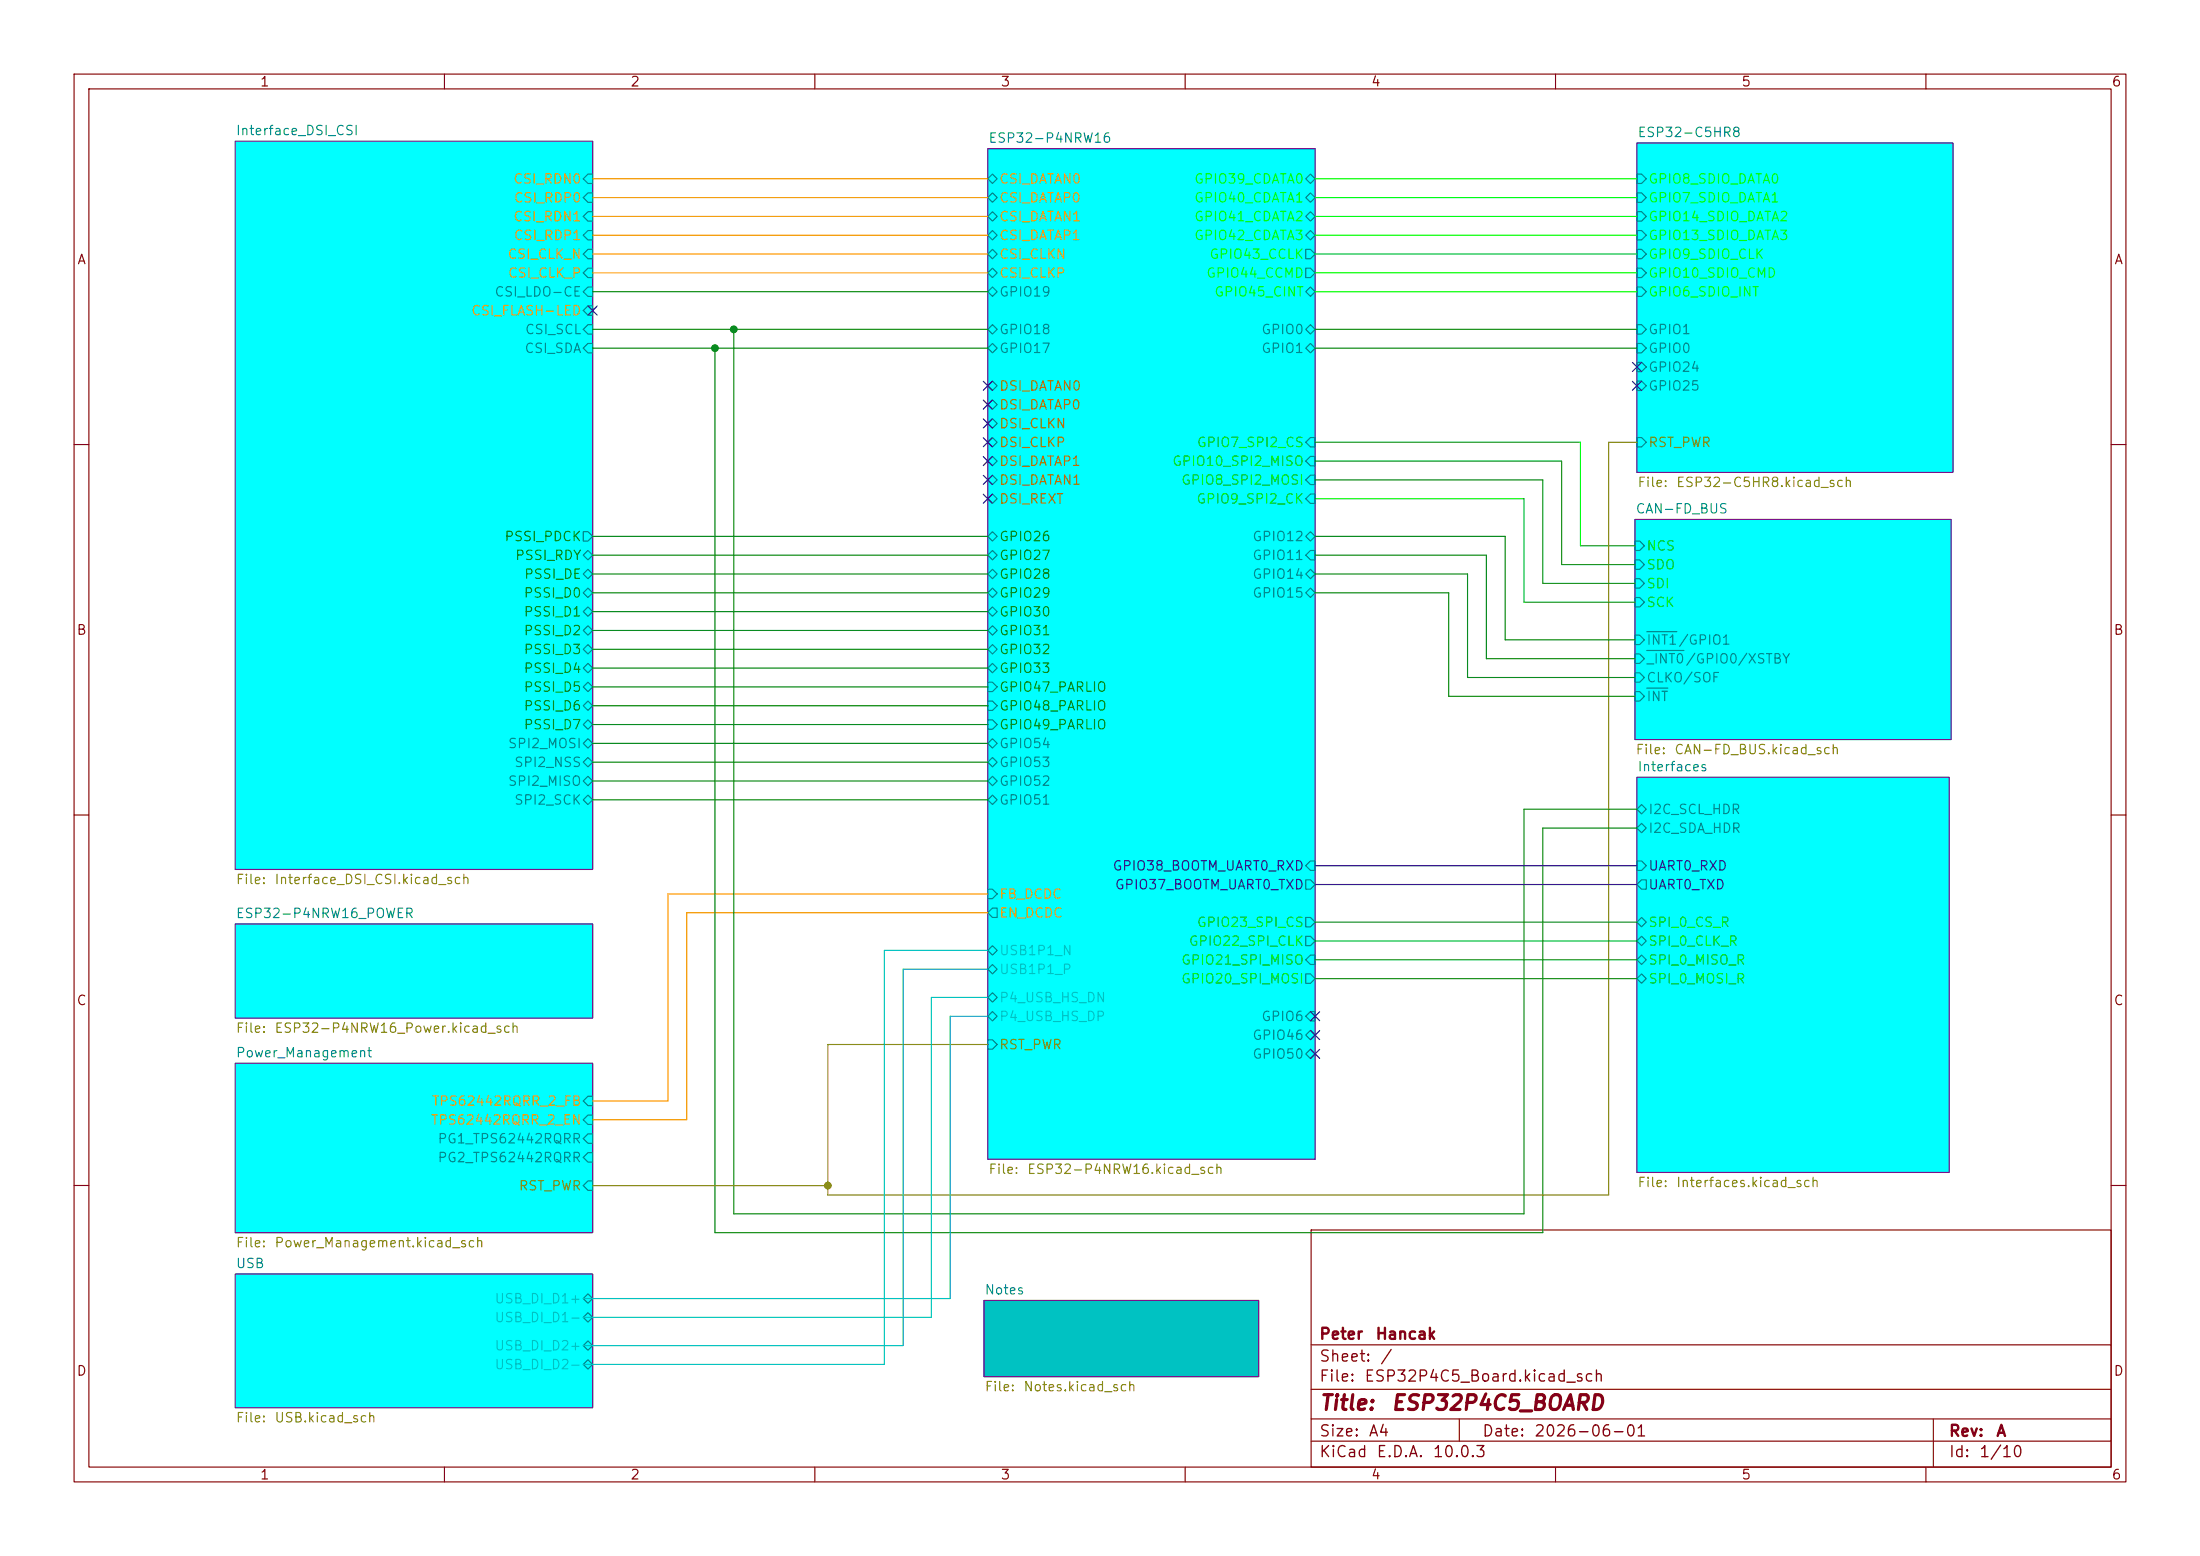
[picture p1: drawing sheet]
(kicad_sch
 (version 20260306)
 (generator "eeschema")
 (generator_version "10.0")
 (paper "A4")
 (title_block
  (title "ESP32P4C5_BOARD")
  (date "2026-06-01")
  (rev "A")
  (company "Peter Hancak"))
 (lib_symbols)
 (junction
  (at 111.76 160.02)
  (diameter 0)
  (color 0 0 0 0))
 (junction
  (at 99.06 44.45)
  (diameter 0)
  (color 0 0 0 0))
 (junction
  (at 96.52 46.99)
  (diameter 0)
  (color 0 0 0 0))
 (no_connect
  (at 80.01 41.91))
 (no_connect
  (at 177.546 139.7))
 (no_connect
  (at 133.35 62.23))
 (no_connect
  (at 177.546 142.24))
 (no_connect
  (at 133.35 54.61))
 (no_connect
  (at 220.98 52.07))
 (no_connect
  (at 220.98 49.53))
 (no_connect
  (at 133.35 59.69))
 (no_connect
  (at 133.35 57.15))
 (no_connect
  (at 133.35 67.31))
 (no_connect
  (at 133.35 52.07))
 (no_connect
  (at 133.35 64.77))
 (no_connect
  (at 177.546 137.16))
 (wire
  (pts (xy 133.35 120.65) (xy 90.17 120.65))
  (stroke (width 0) (type default)))
 (wire
  (pts (xy 205.74 81.28) (xy 220.726 81.28))
  (stroke (width 0) (type default)))
 (wire
  (pts (xy 121.92 130.81) (xy 121.92 181.61))
  (stroke (width 0) (type default)))
 (wire
  (pts (xy 177.546 34.29) (xy 220.98 34.29))
  (stroke (width 0) (type default)))
 (wire
  (pts (xy 177.546 119.38) (xy 220.98 119.38))
  (stroke (width 0) (type default)))
 (wire
  (pts (xy 208.28 64.77) (xy 177.546 64.77))
  (stroke (width 0) (type default)))
 (wire
  (pts (xy 125.73 134.62) (xy 125.73 177.8))
  (stroke (width 0) (type default)))
 (wire
  (pts (xy 177.546 26.67) (xy 220.98 26.67))
  (stroke (width 0) (type default)))
 (wire
  (pts (xy 96.52 166.37) (xy 208.28 166.37))
  (stroke (width 0) (type default)))
 (wire
  (pts (xy 78.74 175.26) (xy 128.27 175.26))
  (stroke (width 0) (type default)))
 (wire
  (pts (xy 133.35 95.25) (xy 80.01 95.25))
  (stroke (width 0) (type default)))
 (wire
  (pts (xy 198.12 91.44) (xy 220.726 91.44))
  (stroke (width 0) (type default)))
 (wire
  (pts (xy 210.82 62.23) (xy 177.546 62.23))
  (stroke (width 0) (type default)))
 (wire
  (pts (xy 133.35 44.45) (xy 99.06 44.45))
  (stroke (width 0) (type default)))
 (wire
  (pts (xy 177.546 124.46) (xy 220.98 124.46))
  (stroke (width 0) (type default)))
 (wire
  (pts (xy 195.58 93.98) (xy 220.726 93.98))
  (stroke (width 0) (type default)))
 (wire
  (pts (xy 80.01 107.95) (xy 133.35 107.95))
  (stroke (width 0) (type default)))
 (wire
  (pts (xy 177.546 39.37) (xy 220.98 39.37))
  (stroke (width 0) (type default)))
 (wire
  (pts (xy 203.2 86.36) (xy 203.2 72.39))
  (stroke (width 0) (type default)))
 (wire
  (pts (xy 205.74 109.22) (xy 220.98 109.22))
  (stroke (width 0) (type default)))
 (wire
  (pts (xy 133.35 92.71) (xy 80.01 92.71))
  (stroke (width 0) (type default)))
 (wire
  (pts (xy 195.58 93.98) (xy 195.58 80.01))
  (stroke (width 0) (type default)))
 (wire
  (pts (xy 133.35 34.29) (xy 80.01 34.29))
  (stroke (width 0) (type default)))
 (wire
  (pts (xy 133.35 137.16) (xy 128.27 137.16))
  (stroke (width 0) (type default)))
 (wire
  (pts (xy 177.546 29.21) (xy 220.98 29.21))
  (stroke (width 0) (type default)))
 (wire
  (pts (xy 177.546 127) (xy 220.98 127))
  (stroke (width 0) (type default)))
 (wire
  (pts (xy 119.38 184.15) (xy 78.74 184.15))
  (stroke (width 0) (type default)))
 (wire
  (pts (xy 177.546 129.54) (xy 220.98 129.54))
  (stroke (width 0) (type default)))
 (wire
  (pts (xy 111.76 140.97) (xy 133.35 140.97))
  (stroke (width 0) (type default)))
 (wire
  (pts (xy 96.52 46.99) (xy 80.01 46.99))
  (stroke (width 0) (type default)))
 (wire
  (pts (xy 217.17 161.29) (xy 217.17 59.69))
  (stroke (width 0) (type default)))
 (wire
  (pts (xy 80.01 100.33) (xy 133.35 100.33))
  (stroke (width 0) (type default)))
 (wire
  (pts (xy 133.35 90.17) (xy 80.01 90.17))
  (stroke (width 0) (type default)))
 (wire
  (pts (xy 200.66 88.9) (xy 200.66 74.93))
  (stroke (width 0) (type default)))
 (wire
  (pts (xy 208.28 111.76) (xy 220.98 111.76))
  (stroke (width 0) (type default)))
 (wire
  (pts (xy 80.01 105.41) (xy 133.35 105.41))
  (stroke (width 0) (type default)))
 (wire
  (pts (xy 96.52 46.99) (xy 96.52 166.37))
  (stroke (width 0) (type default)))
 (wire
  (pts (xy 177.546 80.01) (xy 195.58 80.01))
  (stroke (width 0) (type default)))
 (wire
  (pts (xy 133.35 26.67) (xy 80.01 26.67))
  (stroke (width 0) (type default)))
 (wire
  (pts (xy 213.36 73.66) (xy 213.36 59.69))
  (stroke (width 0) (type default)))
 (wire
  (pts (xy 177.546 46.99) (xy 220.98 46.99))
  (stroke (width 0) (type default)))
 (wire
  (pts (xy 119.38 128.27) (xy 119.38 184.15))
  (stroke (width 0) (type default)))
 (wire
  (pts (xy 210.82 76.2) (xy 210.82 62.23))
  (stroke (width 0) (type default)))
 (wire
  (pts (xy 177.546 36.83) (xy 220.98 36.83))
  (stroke (width 0) (type default)))
 (wire
  (pts (xy 208.28 166.37) (xy 208.28 111.76))
  (stroke (width 0) (type default)))
 (wire
  (pts (xy 200.66 74.93) (xy 177.546 74.93))
  (stroke (width 0) (type default)))
 (wire
  (pts (xy 133.35 123.19) (xy 92.71 123.19))
  (stroke (width 0) (type default)))
 (wire
  (pts (xy 133.35 134.62) (xy 125.73 134.62))
  (stroke (width 0) (type default)))
 (wire
  (pts (xy 128.27 137.16) (xy 128.27 175.26))
  (stroke (width 0) (type default)))
 (wire
  (pts (xy 133.35 80.01) (xy 80.01 80.01))
  (stroke (width 0) (type default)))
 (wire
  (pts (xy 133.35 24.13) (xy 80.01 24.13))
  (stroke (width 0) (type default)))
 (wire
  (pts (xy 133.35 31.75) (xy 80.01 31.75))
  (stroke (width 0) (type default)))
 (wire
  (pts (xy 111.76 160.02) (xy 111.76 161.29))
  (stroke (width 0) (type default)))
 (wire
  (pts (xy 133.35 77.47) (xy 80.01 77.47))
  (stroke (width 0) (type default)))
 (wire
  (pts (xy 177.546 116.84) (xy 220.98 116.84))
  (stroke (width 0) (type default)))
 (wire
  (pts (xy 133.35 39.37) (xy 80.01 39.37))
  (stroke (width 0) (type default)))
 (wire
  (pts (xy 80.01 102.87) (xy 133.35 102.87))
  (stroke (width 0) (type default)))
 (wire
  (pts (xy 111.76 140.97) (xy 111.76 160.02))
  (stroke (width 0) (type default)))
 (wire
  (pts (xy 133.35 130.81) (xy 121.92 130.81))
  (stroke (width 0) (type default)))
 (wire
  (pts (xy 133.35 97.79) (xy 80.01 97.79))
  (stroke (width 0) (type default)))
 (wire
  (pts (xy 92.71 123.19) (xy 92.71 151.13))
  (stroke (width 0) (type default)))
 (wire
  (pts (xy 99.06 163.83) (xy 205.74 163.83))
  (stroke (width 0) (type default)))
 (wire
  (pts (xy 99.06 44.45) (xy 99.06 163.83))
  (stroke (width 0) (type default)))
 (wire
  (pts (xy 177.546 31.75) (xy 220.98 31.75))
  (stroke (width 0) (type default)))
 (wire
  (pts (xy 111.76 161.29) (xy 217.17 161.29))
  (stroke (width 0) (type default)))
 (wire
  (pts (xy 78.74 181.61) (xy 121.92 181.61))
  (stroke (width 0) (type default)))
 (wire
  (pts (xy 220.726 88.9) (xy 200.66 88.9))
  (stroke (width 0) (type default)))
 (wire
  (pts (xy 205.74 163.83) (xy 205.74 109.22))
  (stroke (width 0) (type default)))
 (wire
  (pts (xy 133.35 128.27) (xy 119.38 128.27))
  (stroke (width 0) (type default)))
 (wire
  (pts (xy 133.35 29.21) (xy 80.01 29.21))
  (stroke (width 0) (type default)))
 (wire
  (pts (xy 133.35 46.99) (xy 96.52 46.99))
  (stroke (width 0) (type default)))
 (wire
  (pts (xy 133.35 82.55) (xy 80.01 82.55))
  (stroke (width 0) (type default)))
 (wire
  (pts (xy 177.546 132.08) (xy 220.98 132.08))
  (stroke (width 0) (type default)))
 (wire
  (pts (xy 210.82 76.2) (xy 220.726 76.2))
  (stroke (width 0) (type default)))
 (wire
  (pts (xy 99.06 44.45) (xy 80.01 44.45))
  (stroke (width 0) (type default)))
 (wire
  (pts (xy 205.74 81.28) (xy 205.74 67.31))
  (stroke (width 0) (type default)))
 (wire
  (pts (xy 177.546 44.45) (xy 220.98 44.45))
  (stroke (width 0) (type default)))
 (wire
  (pts (xy 92.71 151.13) (xy 80.01 151.13))
  (stroke (width 0) (type default)))
 (wire
  (pts (xy 125.73 177.8) (xy 78.74 177.8))
  (stroke (width 0) (type default)))
 (wire
  (pts (xy 133.35 36.83) (xy 80.01 36.83))
  (stroke (width 0) (type default)))
 (wire
  (pts (xy 198.12 91.44) (xy 198.12 77.47))
  (stroke (width 0) (type default)))
 (wire
  (pts (xy 133.35 85.09) (xy 80.01 85.09))
  (stroke (width 0) (type default)))
 (wire
  (pts (xy 213.36 59.69) (xy 177.546 59.69))
  (stroke (width 0) (type default)))
 (wire
  (pts (xy 90.17 148.59) (xy 80.01 148.59))
  (stroke (width 0) (type default)))
 (wire
  (pts (xy 90.17 120.65) (xy 90.17 148.59))
  (stroke (width 0) (type default)))
 (wire
  (pts (xy 205.74 67.31) (xy 177.546 67.31))
  (stroke (width 0) (type default)))
 (wire
  (pts (xy 208.28 78.74) (xy 220.726 78.74))
  (stroke (width 0) (type default)))
 (wire
  (pts (xy 220.726 86.36) (xy 203.2 86.36))
  (stroke (width 0) (type default)))
 (wire
  (pts (xy 133.35 87.63) (xy 80.01 87.63))
  (stroke (width 0) (type default)))
 (wire
  (pts (xy 203.2 72.39) (xy 177.546 72.39))
  (stroke (width 0) (type default)))
 (wire
  (pts (xy 133.35 72.39) (xy 80.01 72.39))
  (stroke (width 0) (type default)))
 (wire
  (pts (xy 80.01 160.02) (xy 111.76 160.02))
  (stroke (width 0) (type default)))
 (wire
  (pts (xy 208.28 78.74) (xy 208.28 64.77))
  (stroke (width 0) (type default)))
 (wire
  (pts (xy 133.35 74.93) (xy 80.01 74.93))
  (stroke (width 0) (type default)))
 (wire
  (pts (xy 217.17 59.69) (xy 220.98 59.69))
  (stroke (width 0) (type default)))
 (wire
  (pts (xy 177.546 24.13) (xy 220.98 24.13))
  (stroke (width 0) (type default)))
 (wire
  (pts (xy 213.36 73.66) (xy 220.726 73.66))
  (stroke (width 0) (type default)))
 (wire
  (pts (xy 177.546 77.47) (xy 198.12 77.47))
  (stroke (width 0) (type default)))
 (sheet
  (at 133.35 20.066)
  (size 44.196 136.398)
  (exclude_from_sim no)
  (in_bom yes)
  (on_board yes)
  (dnp no)
  (fields_autoplaced yes)
  (stroke (width 0.1524) (type solid))
  (fill (color 0 255 255 1))
  (property "Sheetname" "ESP32-P4NRW16" (at 133.35 19.3544 0) (show_name no) (do_not_autoplace no) (effects (font (size 1.27 1.27)) (justify left bottom)))
  (property "Sheetfile" "ESP32-P4NRW16.kicad_sch" (at 133.35 157.0486 0) (show_name no) (do_not_autoplace no) (effects (font (size 1.27 1.27)) (justify left top)))
  (pin "DSI_DATAN0" bidirectional (at 133.35 52.07 180) (effects (font (size 1.27 1.27)) (justify left)))
  (pin "GPIO32" bidirectional (at 133.35 87.63 180) (effects (font (size 1.27 1.27)) (justify left)))
  (pin "GPIO31" bidirectional (at 133.35 85.09 180) (effects (font (size 1.27 1.27)) (justify left)))
  (pin "GPIO33" bidirectional (at 133.35 90.17 180) (effects (font (size 1.27 1.27)) (justify left)))
  (pin "DSI_DATAP0" bidirectional (at 133.35 54.61 180) (effects (font (size 1.27 1.27)) (justify left)))
  (pin "DSI_DATAP1" bidirectional (at 133.35 62.23 180) (effects (font (size 1.27 1.27)) (justify left)))
  (pin "DSI_DATAN1" bidirectional (at 133.35 64.77 180) (effects (font (size 1.27 1.27)) (justify left)))
  (pin "EN_DCDC" output (at 133.35 123.19 180) (effects (font (size 1.27 1.27)) (justify left)))
  (pin "FB_DCDC" input (at 133.35 120.65 180) (effects (font (size 1.27 1.27)) (justify left)))
  (pin "DSI_CLKN" bidirectional (at 133.35 57.15 180) (effects (font (size 1.27 1.27)) (justify left)))
  (pin "GPIO29" bidirectional (at 133.35 80.01 180) (effects (font (size 1.27 1.27)) (justify left)))
  (pin "GPIO28" bidirectional (at 133.35 77.47 180) (effects (font (size 1.27 1.27)) (justify left)))
  (pin "DSI_CLKP" bidirectional (at 133.35 59.69 180) (effects (font (size 1.27 1.27)) (justify left)))
  (pin "GPIO30" bidirectional (at 133.35 82.55 180) (effects (font (size 1.27 1.27)) (justify left)))
  (pin "GPIO46" bidirectional (at 177.546 139.7 0) (effects (font (size 1.27 1.27)) (justify right)))
  (pin "GPIO50" bidirectional (at 177.546 142.24 0) (effects (font (size 1.27 1.27)) (justify right)))
  (pin "GPIO52" bidirectional (at 133.35 105.41 180) (effects (font (size 1.27 1.27)) (justify left)))
  (pin "GPIO51" bidirectional (at 133.35 107.95 180) (effects (font (size 1.27 1.27)) (justify left)))
  (pin "GPIO54" bidirectional (at 133.35 100.33 180) (effects (font (size 1.27 1.27)) (justify left)))
  (pin "GPIO53" bidirectional (at 133.35 102.87 180) (effects (font (size 1.27 1.27)) (justify left)))
  (pin "GPIO1" bidirectional (at 177.546 46.99 0) (effects (font (size 1.27 1.27)) (justify right)))
  (pin "GPIO0" bidirectional (at 177.546 44.45 0) (effects (font (size 1.27 1.27)) (justify right)))
  (pin "CSI_CLKN" bidirectional (at 133.35 34.29 180) (effects (font (size 1.27 1.27)) (justify left)))
  (pin "CSI_CLKP" bidirectional (at 133.35 36.83 180) (effects (font (size 1.27 1.27)) (justify left)))
  (pin "CSI_DATAP1" bidirectional (at 133.35 31.75 180) (effects (font (size 1.27 1.27)) (justify left)))
  (pin "CSI_DATAN1" bidirectional (at 133.35 29.21 180) (effects (font (size 1.27 1.27)) (justify left)))
  (pin "GPIO15" bidirectional (at 177.546 80.01 0) (effects (font (size 1.27 1.27)) (justify right)))
  (pin "GPIO12" bidirectional (at 177.546 72.39 0) (effects (font (size 1.27 1.27)) (justify right)))
  (pin "CSI_DATAP0" bidirectional (at 133.35 26.67 180) (effects (font (size 1.27 1.27)) (justify left)))
  (pin "CSI_DATAN0" bidirectional (at 133.35 24.13 180) (effects (font (size 1.27 1.27)) (justify left)))
  (pin "RST_PWR" input (at 133.35 140.97 180) (effects (font (size 1.27 1.27)) (justify left)))
  (pin "GPIO17" bidirectional (at 133.35 46.99 180) (effects (font (size 1.27 1.27)) (justify left)))
  (pin "GPIO19" bidirectional (at 133.35 39.37 180) (effects (font (size 1.27 1.27)) (justify left)))
  (pin "GPIO18" bidirectional (at 133.35 44.45 180) (effects (font (size 1.27 1.27)) (justify left)))
  (pin "GPIO45_CINT" bidirectional (at 177.546 39.37 0) (effects (font (size 1.27 1.27)) (justify right)))
  (pin "GPIO40_CDATA1" bidirectional (at 177.546 26.67 0) (effects (font (size 1.27 1.27)) (justify right)))
  (pin "GPIO41_CDATA2" bidirectional (at 177.546 29.21 0) (effects (font (size 1.27 1.27)) (justify right)))
  (pin "GPIO39_CDATA0" bidirectional (at 177.546 24.13 0) (effects (font (size 1.27 1.27)) (justify right)))
  (pin "GPIO42_CDATA3" bidirectional (at 177.546 31.75 0) (effects (font (size 1.27 1.27)) (justify right)))
  (pin "GPIO7_SPI2_CS" input (at 177.546 59.69 0) (effects (font (size 1.27 1.27)) (justify right)))
  (pin "GPIO8_SPI2_MOSI" input (at 177.546 64.77 0) (effects (font (size 1.27 1.27)) (justify right)))
  (pin "GPIO10_SPI2_MISO" input (at 177.546 62.23 0) (effects (font (size 1.27 1.27)) (justify right)))
  (pin "GPIO9_SPI2_CK" input (at 177.546 67.31 0) (effects (font (size 1.27 1.27)) (justify right)))
  (pin "GPIO43_CCLK" output (at 177.546 34.29 0) (effects (font (size 1.27 1.27)) (justify right)))
  (pin "GPIO44_CCMD" output (at 177.546 36.83 0) (effects (font (size 1.27 1.27)) (justify right)))
  (pin "GPIO11" input (at 177.546 74.93 0) (effects (font (size 1.27 1.27)) (justify right)))
  (pin "GPIO6" input (at 177.546 137.16 0) (effects (font (size 1.27 1.27)) (justify right)))
  (pin "P4_USB_HS_DP" bidirectional (at 133.35 137.16 180) (effects (font (size 1.27 1.27)) (justify left)))
  (pin "GPIO27" bidirectional (at 133.35 74.93 180) (effects (font (size 1.27 1.27)) (justify left)))
  (pin "GPIO26" bidirectional (at 133.35 72.39 180) (effects (font (size 1.27 1.27)) (justify left)))
  (pin "GPIO47_PARLIO" input (at 133.35 92.71 180) (effects (font (size 1.27 1.27)) (justify left)))
  (pin "GPIO49_PARLIO" input (at 133.35 97.79 180) (effects (font (size 1.27 1.27)) (justify left)))
  (pin "GPIO48_PARLIO" input (at 133.35 95.25 180) (effects (font (size 1.27 1.27)) (justify left)))
  (pin "USB1P1_N" bidirectional (at 133.35 128.27 180) (effects (font (size 1.27 1.27)) (justify left)))
  (pin "USB1P1_P" bidirectional (at 133.35 130.81 180) (effects (font (size 1.27 1.27)) (justify left)))
  (pin "P4_USB_HS_DN" bidirectional (at 133.35 134.62 180) (effects (font (size 1.27 1.27)) (justify left)))
  (pin "GPIO14" bidirectional (at 177.546 77.47 0) (effects (font (size 1.27 1.27)) (justify right)))
  (pin "GPIO38_BOOTM_UART0_RXD" input (at 177.546 116.84 0) (effects (font (size 1.27 1.27)) (justify right)))
  (pin "GPIO37_BOOTM_UART0_TXD" output (at 177.546 119.38 0) (effects (font (size 1.27 1.27)) (justify right)))
  (pin "GPIO22_SPI_CLK" output (at 177.546 127 0) (effects (font (size 1.27 1.27)) (justify right)))
  (pin "GPIO20_SPI_MOSI" output (at 177.546 132.08 0) (effects (font (size 1.27 1.27)) (justify right)))
  (pin "GPIO21_SPI_MISO" input (at 177.546 129.54 0) (effects (font (size 1.27 1.27)) (justify right)))
  (pin "GPIO23_SPI_CS" output (at 177.546 124.46 0) (effects (font (size 1.27 1.27)) (justify right)))
  (pin "DSI_REXT" bidirectional (at 133.35 67.31 180) (effects (font (size 1.27 1.27)) (justify left))))
 (sheet
  (at 31.75 124.714)
  (size 48.26 12.7)
  (exclude_from_sim no)
  (in_bom yes)
  (on_board yes)
  (dnp no)
  (fields_autoplaced yes)
  (stroke (width 0.1524) (type solid))
  (fill (color 0 255 255 1))
  (property "Sheetname" "ESP32-P4NRW16_POWER" (at 31.75 124.0024 0) (show_name no) (do_not_autoplace no) (effects (font (size 1.27 1.27)) (justify left bottom)))
  (property "Sheetfile" "ESP32-P4NRW16_Power.kicad_sch" (at 31.75 137.9986 0) (show_name no) (do_not_autoplace no) (effects (font (size 1.27 1.27)) (justify left top))))
 (sheet
  (at 31.75 171.958)
  (size 48.26 18.034)
  (exclude_from_sim no)
  (in_bom yes)
  (on_board yes)
  (dnp no)
  (fields_autoplaced yes)
  (stroke (width 0.1524) (type solid))
  (fill (color 0 255 255 1))
  (property "Sheetname" "USB" (at 31.75 171.2464 0) (show_name no) (do_not_autoplace no) (effects (font (size 1.27 1.27)) (justify left bottom)))
  (property "Sheetfile" "USB.kicad_sch" (at 31.75 190.5766 0) (show_name no) (do_not_autoplace no) (effects (font (size 1.27 1.27)) (justify left top)))
  (pin "USB_DI_D1+" bidirectional (at 80.01 175.26 0) (effects (font (size 1.27 1.27)) (justify right)))
  (pin "USB_DI_D1-" bidirectional (at 80.01 177.8 0) (effects (font (size 1.27 1.27)) (justify right)))
  (pin "USB_DI_D2+" bidirectional (at 80.01 181.61 0) (effects (font (size 1.27 1.27)) (justify right)))
  (pin "USB_DI_D2-" bidirectional (at 80.01 184.15 0) (effects (font (size 1.27 1.27)) (justify right))))
 (sheet
  (at 31.75 19.05)
  (size 48.26 98.298)
  (exclude_from_sim no)
  (in_bom yes)
  (on_board yes)
  (dnp no)
  (fields_autoplaced yes)
  (stroke (width 0.1524) (type solid))
  (fill (color 0 255 255 1))
  (property "Sheetname" "Interface_DSI_CSI" (at 31.75 18.3384 0) (show_name no) (do_not_autoplace no) (effects (font (size 1.27 1.27)) (justify left bottom)))
  (property "Sheetfile" "Interface_DSI_CSI.kicad_sch" (at 31.75 117.9326 0) (show_name no) (do_not_autoplace no) (effects (font (size 1.27 1.27)) (justify left top)))
  (pin "CSI_RDN0" input (at 80.01 24.13 0) (effects (font (size 1.27 1.27)) (justify right)))
  (pin "CSI_RDP1" input (at 80.01 31.75 0) (effects (font (size 1.27 1.27)) (justify right)))
  (pin "CSI_CLK_P" input (at 80.01 36.83 0) (effects (font (size 1.27 1.27)) (justify right)))
  (pin "CSI_RDP0" input (at 80.01 26.67 0) (effects (font (size 1.27 1.27)) (justify right)))
  (pin "CSI_RDN1" input (at 80.01 29.21 0) (effects (font (size 1.27 1.27)) (justify right)))
  (pin "CSI_CLK_N" input (at 80.01 34.29 0) (effects (font (size 1.27 1.27)) (justify right)))
  (pin "CSI_SCL" input (at 80.01 44.45 0) (effects (font (size 1.27 1.27)) (justify right)))
  (pin "CSI_SDA" input (at 80.01 46.99 0) (effects (font (size 1.27 1.27)) (justify right)))
  (pin "CSI_LDO-CE" input (at 80.01 39.37 0) (effects (font (size 1.27 1.27)) (justify right)))
  (pin "CSI_FLASH-LED" input (at 80.01 41.91 0) (effects (font (size 1.27 1.27)) (justify right)))
  (pin "PSSI_PDCK" output (at 80.01 72.39 0) (effects (font (size 1.27 1.27)) (justify right)))
  (pin "PSSI_RDY" bidirectional (at 80.01 74.93 0) (effects (font (size 1.27 1.27)) (justify right)))
  (pin "PSSI_DE" bidirectional (at 80.01 77.47 0) (effects (font (size 1.27 1.27)) (justify right)))
  (pin "PSSI_D0" bidirectional (at 80.01 80.01 0) (effects (font (size 1.27 1.27)) (justify right)))
  (pin "PSSI_D1" bidirectional (at 80.01 82.55 0) (effects (font (size 1.27 1.27)) (justify right)))
  (pin "SPI2_NSS" bidirectional (at 80.01 102.87 0) (effects (font (size 1.27 1.27)) (justify right)))
  (pin "SPI2_MOSI" bidirectional (at 80.01 100.33 0) (effects (font (size 1.27 1.27)) (justify right)))
  (pin "PSSI_D7" bidirectional (at 80.01 97.79 0) (effects (font (size 1.27 1.27)) (justify right)))
  (pin "SPI2_SCK" bidirectional (at 80.01 107.95 0) (effects (font (size 1.27 1.27)) (justify right)))
  (pin "SPI2_MISO" bidirectional (at 80.01 105.41 0) (effects (font (size 1.27 1.27)) (justify right)))
  (pin "PSSI_D5" bidirectional (at 80.01 92.71 0) (effects (font (size 1.27 1.27)) (justify right)))
  (pin "PSSI_D2" bidirectional (at 80.01 85.09 0) (effects (font (size 1.27 1.27)) (justify right)))
  (pin "PSSI_D4" bidirectional (at 80.01 90.17 0) (effects (font (size 1.27 1.27)) (justify right)))
  (pin "PSSI_D6" bidirectional (at 80.01 95.25 0) (effects (font (size 1.27 1.27)) (justify right)))
  (pin "PSSI_D3" bidirectional (at 80.01 87.63 0) (effects (font (size 1.27 1.27)) (justify right))))
 (sheet
  (at 31.75 143.51)
  (size 48.26 22.86)
  (exclude_from_sim no)
  (in_bom yes)
  (on_board yes)
  (dnp no)
  (fields_autoplaced yes)
  (stroke (width 0.1524) (type solid))
  (fill (color 0 255 255 1))
  (property "Sheetname" "Power_Management" (at 31.75 142.7984 0) (show_name no) (do_not_autoplace no) (effects (font (size 1.27 1.27)) (justify left bottom)))
  (property "Sheetfile" "Power_Management.kicad_sch" (at 31.75 166.9546 0) (show_name no) (do_not_autoplace no) (effects (font (size 1.27 1.27)) (justify left top)))
  (pin "RST_PWR" input (at 80.01 160.02 0) (effects (font (size 1.27 1.27)) (justify right)))
  (pin "PG1_TPS62442RQRR" input (at 80.01 153.67 0) (effects (font (size 1.27 1.27)) (justify right)))
  (pin "PG2_TPS62442RQRR" input (at 80.01 156.21 0) (effects (font (size 1.27 1.27)) (justify right)))
  (pin "TPS62442RQRR_2_FB" input (at 80.01 148.59 0) (effects (font (size 1.27 1.27)) (justify right)))
  (pin "TPS62442RQRR_2_EN" input (at 80.01 151.13 0) (effects (font (size 1.27 1.27)) (justify right))))
 (sheet
  (at 132.842 175.514)
  (size 37.084 10.287)
  (exclude_from_sim no)
  (in_bom yes)
  (on_board yes)
  (dnp no)
  (fields_autoplaced yes)
  (stroke (width 0.1524) (type solid))
  (fill (color 0 194 194 1))
  (property "Sheetname" "Notes" (at 132.842 174.8024 0) (show_name no) (do_not_autoplace no) (effects (font (size 1.27 1.27)) (justify left bottom)))
  (property "Sheetfile" "Notes.kicad_sch" (at 132.842 186.3856 0) (show_name no) (do_not_autoplace no) (effects (font (size 1.27 1.27)) (justify left top))))
 (sheet
  (at 220.98 19.304)
  (size 42.672 44.45)
  (exclude_from_sim no)
  (in_bom yes)
  (on_board yes)
  (dnp no)
  (fields_autoplaced yes)
  (stroke (width 0.1524) (type solid))
  (fill (color 0 255 255 1))
  (property "Sheetname" "ESP32-C5HR8" (at 220.98 18.5924 0) (show_name no) (do_not_autoplace no) (effects (font (size 1.27 1.27)) (justify left bottom)))
  (property "Sheetfile" "ESP32-C5HR8.kicad_sch" (at 220.98 64.3386 0) (show_name no) (do_not_autoplace no) (effects (font (size 1.27 1.27)) (justify left top)))
  (pin "GPIO13_SDIO_DATA3" input (at 220.98 31.75 180) (effects (font (size 1.27 1.27)) (justify left)))
  (pin "GPIO14_SDIO_DATA2" input (at 220.98 29.21 180) (effects (font (size 1.27 1.27)) (justify left)))
  (pin "GPIO7_SDIO_DATA1" input (at 220.98 26.67 180) (effects (font (size 1.27 1.27)) (justify left)))
  (pin "GPIO8_SDIO_DATA0" input (at 220.98 24.13 180) (effects (font (size 1.27 1.27)) (justify left)))
  (pin "GPIO10_SDIO_CMD" input (at 220.98 36.83 180) (effects (font (size 1.27 1.27)) (justify left)))
  (pin "GPIO9_SDIO_CLK" input (at 220.98 34.29 180) (effects (font (size 1.27 1.27)) (justify left)))
  (pin "GPIO6_SDIO_INT" input (at 220.98 39.37 180) (effects (font (size 1.27 1.27)) (justify left)))
  (pin "RST_PWR" input (at 220.98 59.69 180) (effects (font (size 1.27 1.27)) (justify left)))
  (pin "GPIO24" input (at 220.98 49.53 180) (effects (font (size 1.27 1.27)) (justify left)))
  (pin "GPIO25" input (at 220.98 52.07 180) (effects (font (size 1.27 1.27)) (justify left)))
  (pin "GPIO1" input (at 220.98 44.45 180) (effects (font (size 1.27 1.27)) (justify left)))
  (pin "GPIO0" input (at 220.98 46.99 180) (effects (font (size 1.27 1.27)) (justify left))))
 (sheet
  (at 220.726 70.104)
  (size 42.672 29.718)
  (exclude_from_sim no)
  (in_bom yes)
  (on_board yes)
  (dnp no)
  (fields_autoplaced yes)
  (stroke (width 0.1524) (type solid))
  (fill (color 0 255 255 1))
  (property "Sheetname" "CAN-FD_BUS" (at 220.726 69.3924 0) (show_name no) (do_not_autoplace no) (effects (font (size 1.27 1.27)) (justify left bottom)))
  (property "Sheetfile" "CAN-FD_BUS.kicad_sch" (at 220.726 100.4066 0) (show_name no) (do_not_autoplace no) (effects (font (size 1.27 1.27)) (justify left top)))
  (pin "CLKO{slash}SOF" input (at 220.726 91.44 180) (effects (font (size 1.27 1.27)) (justify left)))
  (pin "SCK" input (at 220.726 81.28 180) (effects (font (size 1.27 1.27)) (justify left)))
  (pin "NCS" input (at 220.726 73.66 180) (effects (font (size 1.27 1.27)) (justify left)))
  (pin "~{_INT0}{slash}GPIO0{slash}XSTBY" input (at 220.726 88.9 180) (effects (font (size 1.27 1.27)) (justify left)))
  (pin "~{INT1}{slash}GPIO1" input (at 220.726 86.36 180) (effects (font (size 1.27 1.27)) (justify left)))
  (pin "~{INT}" input (at 220.726 93.98 180) (effects (font (size 1.27 1.27)) (justify left)))
  (pin "SDI" input (at 220.726 78.74 180) (effects (font (size 1.27 1.27)) (justify left)))
  (pin "SDO" input (at 220.726 76.2 180) (effects (font (size 1.27 1.27)) (justify left))))
 (sheet
  (at 220.98 104.902)
  (size 42.164 53.34)
  (exclude_from_sim no)
  (in_bom yes)
  (on_board yes)
  (dnp no)
  (fields_autoplaced yes)
  (stroke (width 0.1524) (type solid))
  (fill (color 0 255 255 1))
  (property "Sheetname" "Interfaces" (at 220.98 104.1904 0) (show_name no) (do_not_autoplace no) (effects (font (size 1.27 1.27)) (justify left bottom)))
  (property "Sheetfile" "Interfaces.kicad_sch" (at 220.98 158.8266 0) (show_name no) (do_not_autoplace no) (effects (font (size 1.27 1.27)) (justify left top)))
  (pin "I2C_SCL_HDR" bidirectional (at 220.98 109.22 180) (effects (font (size 1.27 1.27)) (justify left)))
  (pin "I2C_SDA_HDR" bidirectional (at 220.98 111.76 180) (effects (font (size 1.27 1.27)) (justify left)))
  (pin "UART0_RXD" input (at 220.98 116.84 180) (effects (font (size 1.27 1.27)) (justify left)))
  (pin "UART0_TXD" output (at 220.98 119.38 180) (effects (font (size 1.27 1.27)) (justify left)))
  (pin "SPI_0_CLK_R" bidirectional (at 220.98 127 180) (effects (font (size 1.27 1.27)) (justify left)))
  (pin "SPI_0_CS_R" bidirectional (at 220.98 124.46 180) (effects (font (size 1.27 1.27)) (justify left)))
  (pin "SPI_0_MISO_R" bidirectional (at 220.98 129.54 180) (effects (font (size 1.27 1.27)) (justify left)))
  (pin "SPI_0_MOSI_R" bidirectional (at 220.98 132.08 180) (effects (font (size 1.27 1.27)) (justify left))))
 (sheet_instances
  (path ""
   (page "1")))
 (embedded_fonts no))
